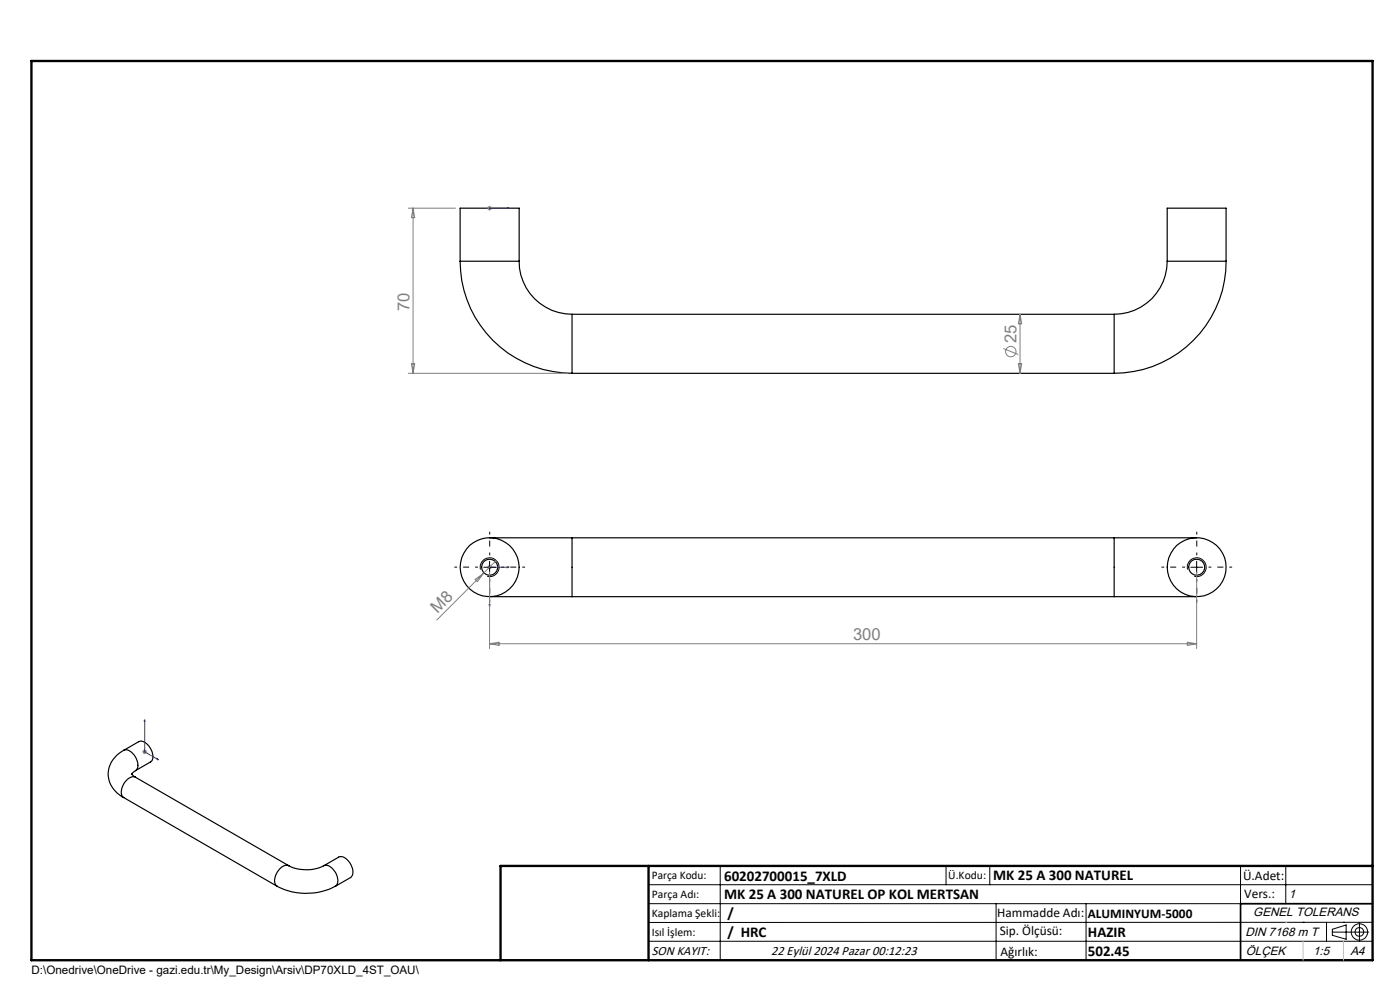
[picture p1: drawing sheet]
<svg xmlns="http://www.w3.org/2000/svg" width="297mm" height="210mm" viewBox="0 0 297 210" stroke-linecap="round" stroke-linejoin="round" font-family="sans-serif">
<g fill="none" stroke="#000" stroke-width=".25">
<path d="M97.6 55.4a23.8 23.8 0 0 0 23.8 23.8M97.6 55.4v-11.2h12.5v11.2M97.6 55.4h12.5M110.1 55.4a11.2 11.2 0 0 0 11.3 11.3M247.6 55.4a11.2 11.2 0 0 1-11.2 11.3M247.6 55.4v-11.2h12.5v11.2M247.6 55.4h12.5M260.1 55.4a23.8 23.8 0 0 1-23.7 23.8M121.4 66.7v12.5M121.4 66.7h115M121.4 79.2h115M236.4 66.7v12.5"/>
<path d="M103.9 114.1h17.5M121.4 114.1v12.5M121.4 114.1h115M236.4 114.1h17.5M236.4 114.1v12.5M103.9 126.6h17.5M121.4 126.6h115M236.4 126.6h17.5M26.2 159.2a5.4 5.4 0 0 0-2.1 8.1l.8 .9 1.3 1M26.2 159.2l3.2-1.9a2.06 2.06 0 0 1 2.5 1.4 2.16 2.16 0 0 1 0 2.9l-3.1 1.9M26.2 159.2a1.82 1.82 0 0 1 2.3 1 2.67 2.67 0 0 1 .4 3.2l-.1 .1M26.2 169.2l32.6 18.8"/>
<path d="M27.9 164.1l.9 .8M28.8 163.5l-.9 .7M28.8 164.9a1.82 1.82 0 0 0-2.3 1 2.67 2.67 0 0 0-.4 3.2l.1 .1M28.8 164.9l32.5 18.7M58.8 188a13.4 13.4 0 0 0 12.4 0M61.3 183.6a8.5 8.5 0 0 0 7.4 0M61.3 183.6a2.11 2.11 0 0 0-2.5 1.4 2.26 2.26 0 0 0 0 3M68.7 183.6l3.2-1.8a1.62 1.62 0 0 1 1.9 .7 2.9 2.9 0 0 1 .7 3.5l-3.3 2M68.7 183.6a1.76 1.76 0 0 1 2.2 1.1 2.52 2.52 0 0 1 .3 3.3M106.2 203.7h185"/>
<circle cx="103.9" cy="120.3" r="1.71"/>
<circle cx="103.9" cy="120.3" r="6.3"/>
<circle cx="253.9" cy="120.3" r="6.2"/>
<circle cx="253.9" cy="120.3" r="1.71"/>
</g>
<g fill="none" stroke="#808080" stroke-width=".21">
<path d="M86.6 44.2h10M87.6 44.2v35M87.6 44.2l.4 2h-.7zM103.4 44.2h1M103.5 43.8l.7 .7M103.9 43.7v1M104.2 43.8l-.7 .7M86.6 79.2h33.8M87.3 77.2h.7l-.4 2zM212.9 73.9l3.1 1.3M216 77.2h.7l-.3 2zM216.4 66.7v12.5"/>
<path d="M216.4 66.7l.3 2h-.7zM103.5 120l.7 .7M103.9 119.8v1M105.3 118.9l-12.6 12.6M100.8 122.9l1.6-1.2-1.1 1.7zM103.4 120.3h1M103.9 121.3v16.3M103.9 136.6h150M103.9 136.6l2-.4v.7zM251.9 136.2l2 .4-2 .3zM253.9 121.3v16.3M30.2 159.5h1"/>
<path d="M30.3 159.1l.7 .7M30.7 159v1M31 159.1l-.7 .7"/>
<circle cx="214.4" cy="74.6" r="1.1"/>
</g>
<g fill="none" stroke="#000" stroke-width=".21">
<path d="M103.9 119.1v2.5M253.9 119.1v2.5M102 120.8a1.99 1.99 0 0 1 1.7-2.4 1.99 1.99 0 0 1 2.2 2.1 1.99 1.99 0 0 1-2.5 1.8M102.6 120.3h2.5M252 120.8a1.99 1.99 0 0 1 1.7-2.4 1.99 1.99 0 0 1 2.2 2.1 1.99 1.99 0 0 1-2.5 1.8M252.6 120.3h2.5M137.6 187.7h153.6M137.6 191.7h153.6M137.6 199.7h153.6M152.8 183.7v20M200.7 183.7v4M210 183.7v4"/>
<path d="M211.3 191.7v12M230.4 191.7v12M263.2 183.7v20M272.8 183.7v8M276.4 195.6h.1M281.4 195.6v4.1M282.6 197.7h7.8M282.6 197.1l3-.9v3l-3-.8zM285 195.6h.1M288.4 195.8v3.8M291.2 195.6l-153.6 .1"/>
<circle cx="288.4" cy="197.7" r="1.74"/>
<circle cx="288.4" cy="197.7" r=".93"/>
</g>
<path d="M103.8 44.2h.2zM103.9 44.2h.1M103.9 44.2h4.1M108 44.2h-.4h.4M103.8 128.2h.2l-.1 .4zM107.6 120.2l.4 .1-.4 .1zM108 120.3h-4.1v8.3M30.7 152.7v6.8l2.9 1.7M30.7 152.7l.1 .4-.2-.1zM33.3 160.9l.3 .3-.3-.1z" fill="none" stroke="#00f" stroke-width=".21"/>
<path d="M103.9 117.8v-5M253.9 117.8v-5M101.4 120.3h-5M103.9 122.8v5M106.4 120.3h5M251.4 120.3h-5M253.9 122.8v5M256.4 120.3h5" fill="none" stroke="#000" stroke-width=".21" stroke-dasharray="15.2 1.3 1.3 1.3" stroke-dashoffset="14.6" stroke-linecap="butt"/>
<path d="M291.2 191.7h-28v12" fill="none" stroke="#000" stroke-width=".35"/>
<path d="M6.7 12.9h284.5v190.8h-284.5zM137.6 183.7v20M291.2 183.7h-185v20" fill="none" stroke="#000" stroke-width=".5"/>
<path d="M272.8 195.6h.1M276.4 199.7v4M285 199.7v4" fill="none" stroke="#c0c0c0" stroke-width=".21"/>
<g fill="#00f">
<path d="M107.6 44.2h.4zM103.8 44.2h.2z"/>
<path d="M33.3 160.9l.3 .3-.3-.1zM30.7 152.7l.1 .4-.2-.1z"/>
<path d="M107.6 120.2v.2l.4-.1zM103.8 128.2l.1 .4 .1-.4z"/>
</g>
<g font-size="3.5" fill="#808080">
<text x="86.8" y="66" transform="rotate(-90 86.8 66)">70</text>
<text x="215.6" y="72.7" transform="rotate(-90 215.6 72.7)">25</text>
<text x="92.8" y="130.3" transform="rotate(-45 92.8 130.3)">M8</text>
<text x="181" y="135.8">300</text>
</g>
<g font-size="3.2">
<text x="153.6" y="186.8">60202700015_7XLD</text>
<text x="153.6" y="190.8">MK 25 A 300 NATUREL OP KOL MERTSAN</text>
<text x="210.7" y="186.6">MK 25 A 300 NATUREL</text>
<text x="154.3" y="194.8">/</text>
<text x="154.3" y="198.8">/ HRC</text>
<text x="230.8" y="198.7">HAZIR</text>
<text x="230.8" y="202.8">502.45</text>
</g>
<g font-size="2.8">
<text x="263.7" y="186.7">Ü.Adet:</text>
<text x="263.9" y="190.5">Vers.:</text>
<text x="211.5" y="194.5">Hammadde Adı:</text>
<text x="230.8" y="194.7">ALUMINYUM-5000</text>
<text x="138.3" y="202.6">SON KAYIT:</text>
<text x="163.6" y="202.6">22 Eylül 2024 Pazar 00:12:23</text>
<text x="212.1" y="198.4">Sip. Ölçüsü:</text>
<text x="212.2" y="202.7">Ağırlık:</text>
</g>
<g font-size="2.6">
<text x="273.4" y="190.4">1</text>
<text x="265.9" y="194.4">GENEL TOLERANS</text>
<text x="264.2" y="198.5">DIN 7168 m T</text>
<text x="264.3" y="202.6">ÖLÇEK</text>
<text x="278.5" y="202.6">1:5</text>
<text x="286.5" y="202.6">A4</text>
</g>
<g font-size="2.5">
<text x="138.3" y="186.4">Parça Kodu:</text>
<text x="138.3" y="190.5">Parça Adı:</text>
<text x="201.2" y="186.5">Ü.Kodu:</text>
<text x="138.3" y="194.5">Kaplama Şekli:</text>
<text x="138.3" y="198.6">Isıl İşlem:</text>
<text x="6.7" y="206.7">D:\Onedrive\OneDrive - gazi.edu.tr\My_Design\Arsiv\DP70XLD_4ST_OAU\</text>
</g>
</svg>
